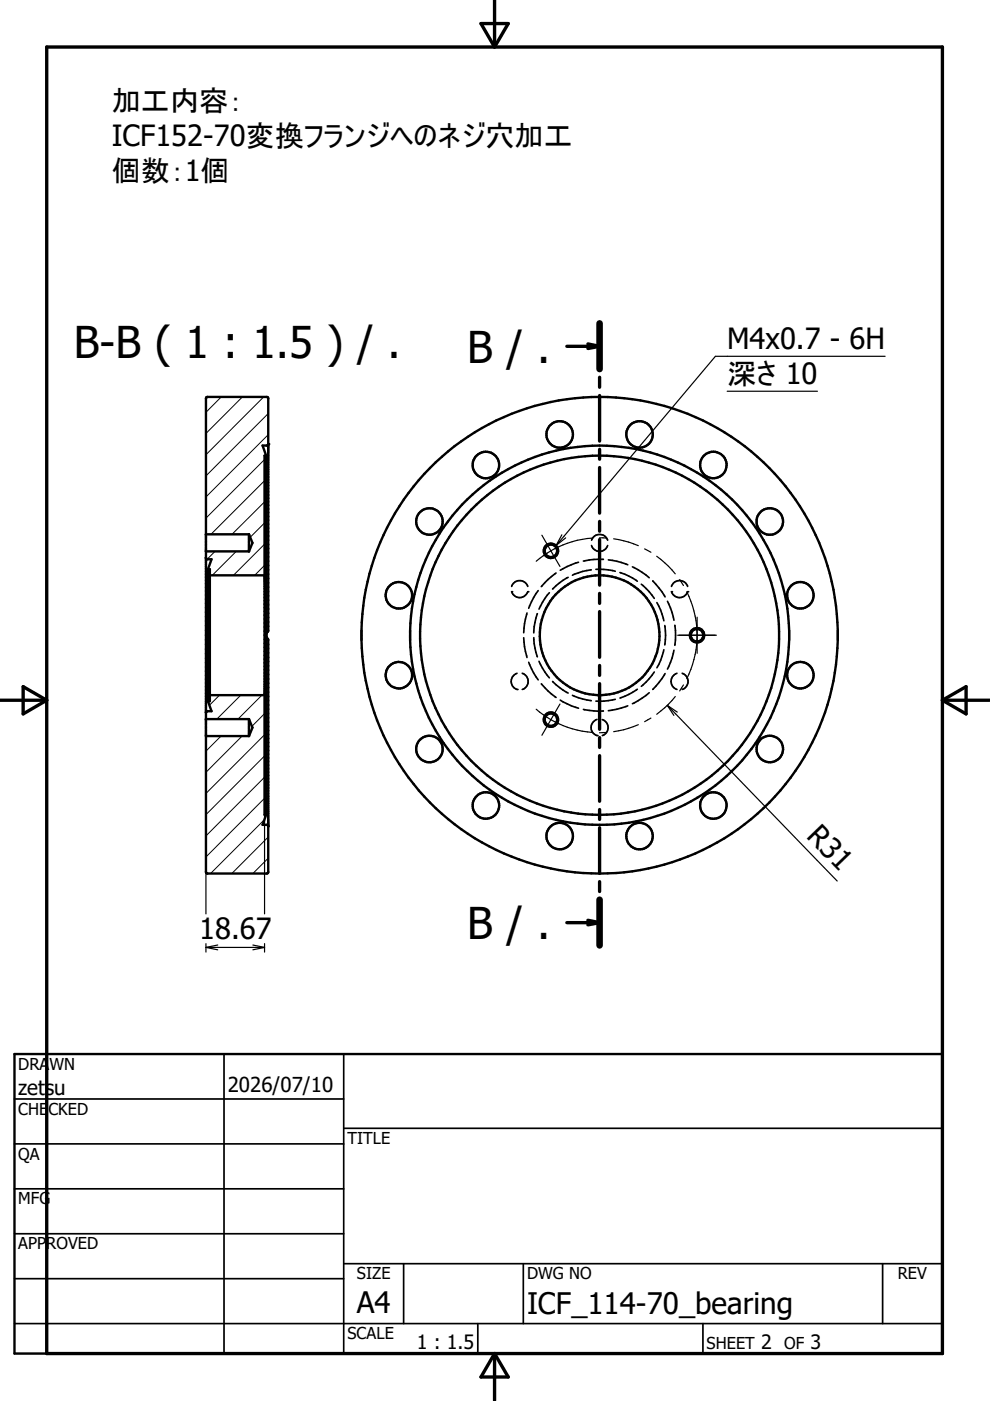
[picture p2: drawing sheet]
<svg xmlns="http://www.w3.org/2000/svg" width="210mm" height="297mm" viewBox="0 0 210 297" stroke-linecap="round" stroke-linejoin="round" font-family="sans-serif">
<g fill="none" stroke="#000" stroke-width=".21">
<path d="M46.9 84.2l-3.2 3.2M51.4 84.2l-7.7 7.7M55.9 84.2l-12.2 12.2M56.1 97.4l-12.4 12.5M56.9 92.2l-13.2 13.2M56.9 87.7l-13.2 13.2M45.6 116.9l-1.7 1.7M50.1 116.9l-5.1 5.1M56.1 119.9l-2.1 2.1M56.1 115.4l-6.6 6.6M56.1 110.9l-3.1 3M56.1 106.4l-6.9 6.9"/>
<path d="M56.1 101.9l-11.4 11.4M46.5 147.4l-2.1 2.1M46.9 156.1l-3.2 3.2M51.1 147.4l-5.1 5.1M51.3 156.1l-7.6 7.6M55.5 147.4l-5 5.1M56.1 155.8l-12.4 12.4M56.1 151.3l-2.7 2.7M56.1 173.8l-11.5 11.4M56.1 169.2l-12.4 12.5M56.1 164.8l-12.4 12.4M56.1 160.3l-12.4 12.4"/>
<path d="M56.9 177.5l-7.8 7.7M56.9 181.9l-3.3 3.3"/>
</g>
<g fill="none" stroke="#000" stroke-width=".51">
<path d="M43.8 84.3l12.7-.1 .4 .2v49.3a1.41 1.41 0 0 0 0 2v49.3l-.4 .2h-12.5l-.3-.3zM56.4 96.6h-.3v76.2h.3M56.4 96.6v76.2M56.9 94.1l-.2 .3-1 .1 .7 2.1M43.7 116.9h9.1M43.7 118.2l.2 .4h1l-.8 2.1M43.7 113.3h9.1M52.8 113.3l.7 1.8-.7 1.8M52.8 113.3v3.6M44.1 120.7h.4v28h-.4M44.1 120.7v28M44.5 122h11.6"/>
<path d="M43.7 156.1h9.1M43.7 152.5h9.1M44.1 148.7l.8 2.1h-1l-.2 .3M44.5 147.4h11.6M52.8 152.5l.7 1.8-.7 1.8M52.8 152.5v3.6M56.4 172.8l-.7 2.1h1l.2 .3M3.1 223.5h196.7v63.5h-196.7z"/>
<circle cx="103" cy="98.6" r="2.81"/>
<circle cx="118.7" cy="92.1" r="2.81"/>
<circle cx="135.6" cy="92.1" r="2.81"/>
<circle cx="151.3" cy="98.6" r="2.81"/>
<circle cx="91" cy="110.5" r="2.81"/>
<circle cx="116.8" cy="116.8" r="1.33"/>
<circle cx="163.2" cy="110.6" r="2.82"/>
<circle cx="84.6" cy="126.2" r="2.81"/>
<circle cx="127.1" cy="134.7" r="50.5"/>
<circle cx="127.1" cy="134.7" r="12.7"/>
<circle cx="127.1" cy="134.7" r="40.2"/>
<circle cx="127.1" cy="134.7" r="38.1"/>
<circle cx="147.8" cy="134.7" r="1.34"/>
<circle cx="169.7" cy="126.2" r="2.81"/>
<circle cx="84.6" cy="143.1" r="2.8"/>
<circle cx="91.1" cy="158.8" r="2.8"/>
<circle cx="116.8" cy="152.6" r="1.33"/>
<circle cx="163.2" cy="158.8" r="2.81"/>
<circle cx="169.7" cy="143.2" r="2.81"/>
<circle cx="103" cy="170.8" r="2.81"/>
<circle cx="118.7" cy="177.3" r="2.81"/>
<circle cx="135.6" cy="177.3" r="2.81"/>
<circle cx="151.2" cy="170.8" r="2.81"/>
</g>
<g fill="none" stroke="#000" stroke-width=".36">
<path d="M122.7 119.2l-2.5 .9-1.4 .8M125.4 115.7a1.8 1.8 0 0 0 1.7 1.2 1.8 1.8 0 0 0 1.7-1.2M125.4 114.5a1.8 1.8 0 0 1 1.7-1.2 1.8 1.8 0 0 1 1.7 1.2M127.9 118.6h-2l-2.2 .4M129 118.7l1.8 .3 2.3 .7M108.5 125.5a1.8 1.8 0 0 0 1.7 1.2 1.8 1.8 0 0 0 1.7-1.2M108.5 124.3a1.81 1.81 0 0 1 1.7-1.2 1.81 1.81 0 0 1 1.7 1.2M111 135.2l.2 1.9 .5 2.3M111.7 130l-.5 2.2-.2 2M113.2 135.2l.2 2.2 .5 1.9M113.9 130.1l-.6 2.7-.1 1.4M114.1 125.2l-1 1.5-1 2.3"/>
<path d="M116.5 125.7l-1 1.2-1.2 2.2M117.9 121.5l-1.7 1.4-1.4 1.5M120.5 122.4l-1.9 1.2-1.4 1.3M125.3 120.8h.1M125.3 120.8a11.9 11.9 0 0 0-3.9 1.2M126.3 120.7l2.7 .1 1.5 .3M131.4 121.4l1.9 .7 1.8 1.1M134.1 120.2l2 1.1 1.5 1.2M136 123.9l1.6 1.6 1.1 1.4M138.4 123.2l1.9 2.3 .7 1.1M139.3 127.8l.8 1.5 .7 2.3M140.8 137.8l-.7 2.2-.8 1.6"/>
<path d="M140.9 132.6l.2 2.1-.2 2M141.5 127.5l1 2.4 .4 1.6M142.4 124.3a1.81 1.81 0 0 1 1.7-1.2 1.81 1.81 0 0 1 1.7 1.2M142.4 125.5a1.8 1.8 0 0 0 1.7 1.2 1.8 1.8 0 0 0 1.7-1.2M142.9 137.9l-.4 1.6-1 2.4M143.1 132.6l.1 2.1-.1 2.1M109.6 142.7a1.8 1.8 0 0 0-1.2 1.8 1.8 1.8 0 0 0 1.2 1.7M110.7 142.7a1.8 1.8 0 0 1 1.3 1.8 1.8 1.8 0 0 1-1.3 1.7M112.1 140.4l1 2.3 1 1.4M114.3 140.2l1.2 2.3 1 1.2M114.8 145l1.4 1.5 1.7 1.4M117.2 144.5l1.4 1.3 1.9 1.1"/>
<path d="M118.8 148.4a13.9 13.9 0 0 0 3.9 1.8M121.4 147.4l2.1 .8 1.8 .3M123.7 150.4l2.2 .3h2M125.3 148.5h.1M126.6 152.5a1.8 1.8 0 0 0-1.3 1.7 1.8 1.8 0 0 0 1.3 1.8M127.7 152.6a1.78 1.78 0 0 1 1.2 1.7 1.78 1.78 0 0 1-1.2 1.7M130.5 148.3l-2.5 .4h-1.7M133.1 149.6l-2.3 .8-1.8 .3M135.1 146.1l-1.8 1.1-1.9 .8M137.6 146.9l-1.5 1.1-2 1.2M138.7 142.5l-1.1 1.4-1.6 1.6M141 142.8l-1.3 1.9-1.3 1.5"/>
<path d="M143.5 142.7a1.79 1.79 0 0 0-1.2 1.8 1.79 1.79 0 0 0 1.2 1.7M144.6 142.7a1.8 1.8 0 0 1 1.3 1.8 1.8 1.8 0 0 1-1.3 1.7M3.1 233h69.8M47.5 223.5v63.5M72.9 239.2h126.9M72.9 223.5v63.5M3.1 242.5h69.8M3.1 252.1h69.8M3.1 261.6h69.8M3.1 271.1h69.8M72.9 267.9h126.9M85.6 267.9v12.7"/>
<path d="M111 267.9v12.7M187.1 267.9v12.7M3.1 280.6h196.7M101.3 280.6v6.4M149 280.6v6.4"/>
<circle cx="116.8" cy="116.8" r="1.6"/>
<circle cx="147.8" cy="134.7" r="1.61"/>
<circle cx="116.8" cy="152.6" r="1.6"/>
</g>
<g fill="#000">
<circle cx="56.9" cy="94.1" r=".25"/>
<circle cx="108.5" cy="125.5" r=".18"/>
<circle cx="111.9" cy="125.5" r=".18"/>
<circle cx="142.4" cy="125.5" r=".18"/>
<circle cx="145.8" cy="125.5" r=".18"/>
<circle cx="109.6" cy="146.2" r=".18"/>
<circle cx="126.6" cy="156" r=".18"/>
</g>
<g fill="none" stroke="#000" stroke-width=".71">
<path d="M104.9 0v10M9.9 10h189.9v277h-189.9zM102 5h5.8l-2.9 5zM120.2 73.4h6.9M124.7 72.9l2.4 .5M127.1 68.6v9.7M127.1 80v2.1M127.1 73.4l-2.4 .5M127.1 83.9v9.6M127.1 95.3v2.1M127.1 99.1v9.7M127.1 110.6v2"/>
<path d="M127.1 114.4v9.7M127.1 125.8v2.1M127.1 129.7v9.7M-.1 148.5h10M4.9 145.6l5 2.9-5 2.9zM127.1 141.1v2.1M127.1 144.9v9.7M127.1 156.4v2.1M199.8 148.5h10M199.8 148.5l5-2.9v5.8zM127.1 160.2v9.7M127.1 171.6v2.1"/>
<path d="M127.1 175.5v9.7M120.2 195.6h6.9M124.7 195.1l2.4 .5M127.1 186.9v2.1M127.1 190.8v9.6M127.1 195.6l-2.4 .5M104.9 287v9.9M104.9 287l2.9 5h-5.8z"/>
</g>
<path d="M127.1 68.6v9.7M127.1 190.8v9.6" fill="none" stroke="#000" stroke-width="1.4"/>
<g fill="none" stroke="#000" stroke-width=".25">
<path d="M187.7 75.5h-36l-33.8 40.1M154.2 83h19.1M114.9 113.5l1.9 3.3M116.8 116.8l1.9 3.3M116.8 116.8l-3.1 2.2M119.1 113.4l-1.2 2.2M119.9 114l-2 1.6M125.6 114.1a20.2 20.2 0 0 0-8.8 2.7M127.1 114l1.5 .1M130.1 114.2l3.2 .7 2 .8M136.7 116.4l1.3 .7M139.2 117.9l2.5 2.2 1.5 1.6"/>
<path d="M143.7 134.7h8.2M144.1 122.9l.8 1.2M145.6 125.5a20.6 20.6 0 0 1 0 18.4M147.8 130.9v7.6M113.7 150.4a20.8 20.8 0 0 0 11.9 4.9M118.7 149.3l-3.8 6.6M128.6 155.3l-1.5 .1M135.3 153.6l-3.1 1.1-2.1 .4M138 152.3l-1.3 .7M141.5 149.5l36 37.3M141.5 149.5l2.1 1.5M141.5 149.5l1.4 2.2"/>
<path d="M143.2 147.7l-1.5 1.6-2.5 2.1M144.9 145.2l-.8 1.3M56.1 172.8v21M43.7 184.9v8.9M43.7 200.9h12.4M43.7 200.9l2.5 .5M43.7 200.1v1.8M46.2 200.4l-2.5 .5M53.6 200.4l2.5 .5M56.1 200.9l-2.5 .5M56.1 200.1v1.8"/>
</g>
<g font-size="9.3">
<text x="15.6" y="75.8">B-B ( 1 : 1.5 ) / .</text>
<text x="99.1" y="77">B / .</text>
<text x="99.1" y="199.1">B / .</text>
</g>
<g font-size="6.3">
<text x="75.6" y="278.4">A4</text>
<text x="111.7" y="278.6">ICF_114-70_bearing</text>
</g>
<g font-size="6.2">
<text x="23.7" y="23.6">加工内容：</text>
<text x="23.7" y="31">ICF152-70変換フランジへのネジ穴加工</text>
<text x="23.7" y="38.4">個数：1個</text>
<text x="154.2" y="74.1">M4x0.7 - 6H</text>
<text x="154.2" y="81.4">深さ 10</text>
<text x="170.8" y="177.4" transform="rotate(46 170.8 177.4)">R31</text>
<text x="42.2" y="199.2">18.67</text>
</g>
<g font-size="4.4">
<text x="3.9" y="232.2">zetsu</text>
<text x="48.3" y="231.5">2026/07/10</text>
</g>
<g font-size="4.2">
<text x="88.3" y="286.1">1 : 1.5</text>
<text x="161.4" y="286.1">2</text>
<text x="171.9" y="286.1">3</text>
</g>
<g font-size="3.5">
<text x="3.9" y="226.8">DRAWN</text>
<text x="3.9" y="236.3">CHECKED</text>
<text x="3.9" y="245.9">QA</text>
<text x="73.7" y="242.5">TITLE</text>
<text x="3.9" y="255.4">MFG</text>
<text x="3.9" y="264.9">APPROVED</text>
<text x="75.7" y="271.3">SIZE</text>
<text x="111.7" y="271.3">DWG NO</text>
<text x="190.4" y="271.2">REV</text>
<text x="73.7" y="284">SCALE</text>
<text x="149.8" y="286.1">SHEET</text>
<text x="166.3" y="286.1">OF</text>
</g>
</svg>
